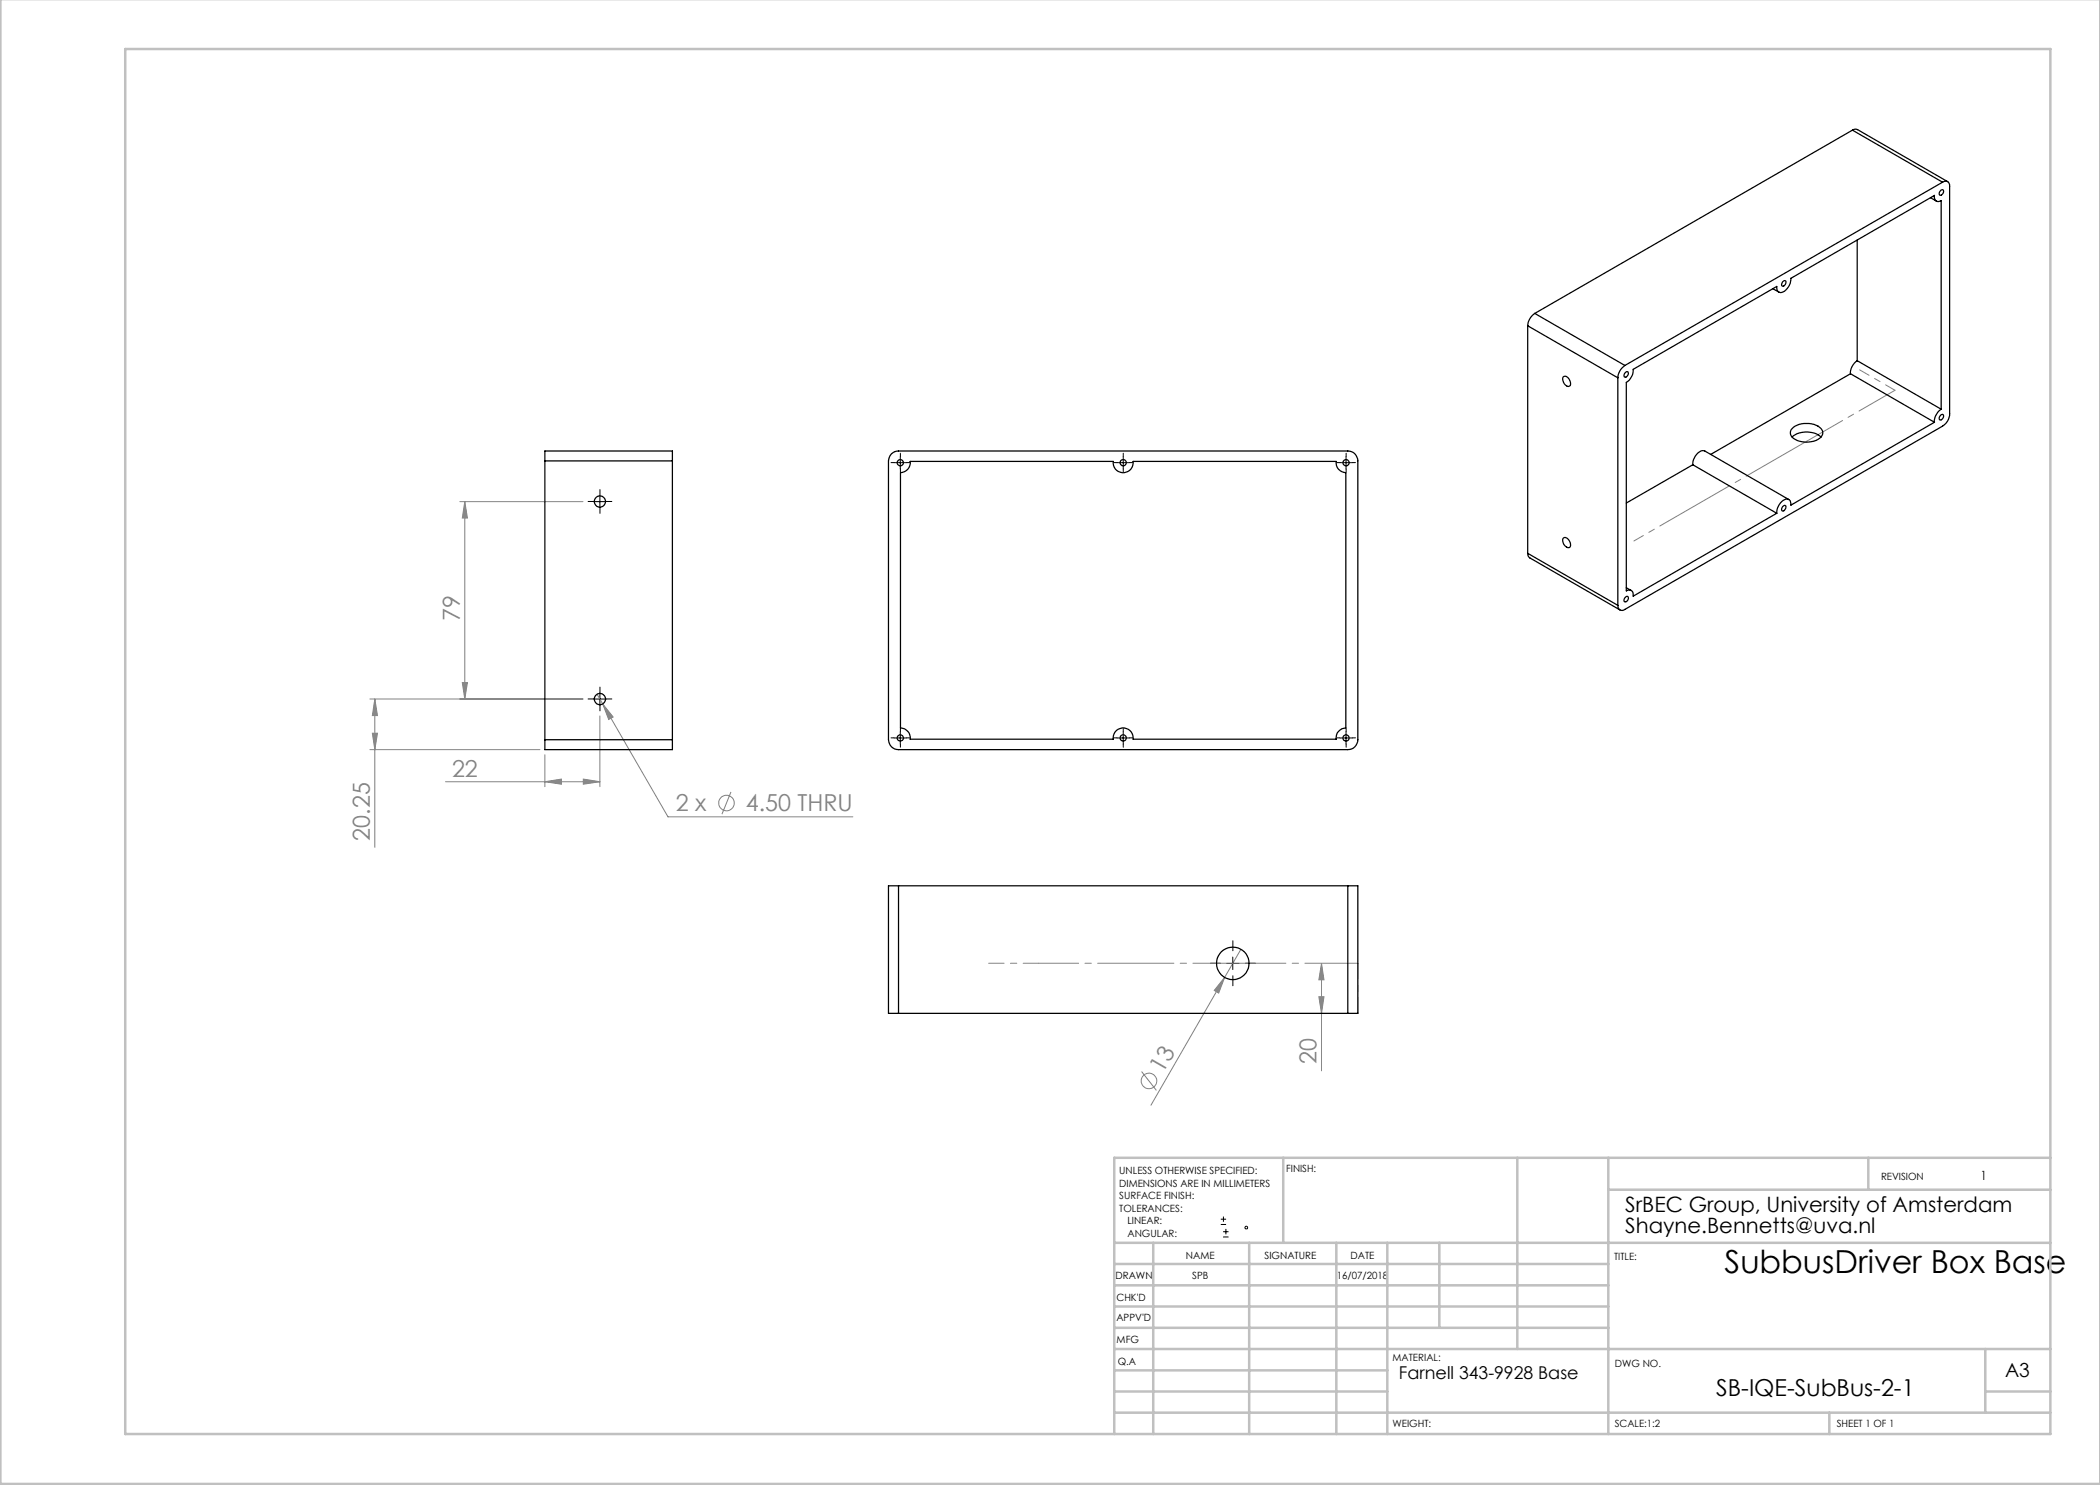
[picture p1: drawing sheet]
<svg xmlns="http://www.w3.org/2000/svg" width="420mm" height="297mm" viewBox="0 0 420 297" stroke-linecap="round" stroke-linejoin="round" font-family="sans-serif">
<g fill="none" stroke="#808080" stroke-width=".2">
<path d="M92 100.3h24.6M93 100.3l.5 3.3h-1zM93 100.3v39.5M74 139.8h42.6M75 139.8l.5 3.3h-1zM75 139.8v29.7M92.5 136.5h1l-.5 3.3zM119.4 138.8l1.1 2M74 149.9h34M74.5 146.6h1l-.5 3.3zM89.1 156.3h30.9M109 156.3l3.3-.5v1z"/>
<path d="M109 151v6.3M116.7 155.8l3.3 .5-3.3 .5zM120 143.2v14.1M120.5 140.8l2.1 2.6-.9 .5zM120.5 140.8l13.1 22.6h37M146.2 158.4l-1.8 4.4M244.9 195.5l-1.2 3.1-.8-.5zM244.9 195.5l-14.7 25.5M248.2 189.9l-3.3 5.6M263.8 199.4h1l-.5 3.3zM264.3 192.7l.5 3.3h-1zM264.3 192.7v21.5"/>
<path d="M228.3 214.3l3 3.8"/>
<circle cx="145.3" cy="160.6" r="1.55"/>
<circle cx="229.8" cy="216.2" r="1.55"/>
</g>
<g fill="none" stroke="#000" stroke-width=".2">
<path d="M120 99.1v2.5M178.8 92.5h2.5M180.1 91.3v2.5M223.4 92.5h2.5M224.6 91.3v2.5M268 92.5h2.5M269.2 91.3v2.5M118.7 100.3h2.5M118.7 139.8h2.5M120 138.6v2.5M178.8 147.6h2.5M180.1 146.3v2.5"/>
<path d="M223.4 147.6h2.5M224.6 146.3v2.5M268 147.6h2.5M269.2 146.3v2.5M245.3 192.7h2.5M246.6 191.4v2.5M244.2 244.9h1M244.2 243.8h1M244.6 247.4h1.1M244.6 246.3h1.1M244.7 243.3v1.1M245.2 245.8v1.1"/>
<circle cx="249.3" cy="245.5" r=".27"/>
</g>
<g fill="none" stroke="#000" stroke-width=".2" stroke-dasharray="15.2 1.3 1.3 1.3">
<path d="M120 99v-1.1M178.8 92.5h-.6M180.1 91.3v-.7M180.1 93.8v.6M181.3 92.5h.7M223.4 92.5h-.6M224.7 91.3v-.7M224.7 93.8v.6M225.9 92.5h.6M268 92.5h-.6M269.2 91.3v-.7M269.2 93.8v.6"/>
<path d="M270.5 92.5h.6M118.7 100.3h-1.1M120 101.5v1.2M121.2 100.3h1.2M118.7 139.8h-1.1M120 138.5v-1.1M121.2 139.8h1.2M120 141v1.2M178.8 147.6h-.6M180.1 146.3v-.6M180.1 148.8v.6M181.3 147.6h.7"/>
<path d="M223.4 147.6h-.6M224.7 146.3v-.6M224.7 148.8v.6M225.9 147.6h.6M268 147.6h-.6M269.2 146.3v-.6M269.2 148.8v.6M270.5 147.6h.6M244.1 192.7h-2M246.6 190.2v-2M246.6 195.2v2M249.1 192.7h2"/>
</g>
<g fill="none" stroke="#c0c0c0" stroke-width=".5">
<path d="M.1 -.1v296.9h419.9M25 9.8h385.1v277h-385.1zM256.6 231.6v17M303.5 231.6v38.2M321.7 231.6v55.2M321.7 237.9h88.4M373.7 231.6v6.3M410.1 231.6h-187.3v55.2M222.8 248.6h187.3M222.8 257.1h98.9M222.8 252.8h98.9M230.6 248.6v38.2"/>
<path d="M249.8 248.6v38.2M267.3 248.6v38.2M277.5 248.6v38.2M287.9 248.6v17M222.8 265.6h98.9M222.8 261.3h98.9M222.8 278.3h54.7M222.8 274.1h54.7M222.8 269.8h187.3M397.1 278.3h13M397.1 269.8v12.7M222.8 282.5h187.3"/>
<path d="M365.9 282.5v4.3"/>
</g>
<path d="M207.7 192.7h-10M271.6 202.7v-10" fill="none" stroke="#808080" stroke-width=".2" stroke-dasharray="15.2 1.3 1.3 1.3" stroke-dashoffset="12.1"/>
<path d="M271.6 192.7h-25" fill="none" stroke="#808080" stroke-width=".2" stroke-dasharray="15.2 1.3 1.3 1.3" stroke-dashoffset="4.6"/>
<path d="M246.6 192.7h-38.9" fill="none" stroke="#808080" stroke-width=".2" stroke-dasharray="15.2 1.3 1.3 1.3" stroke-dashoffset="7.2"/>
<path d="M371.9 74l7.1 4.1M333.9 104.1l-7.1 4.1" fill="none" stroke="#808080" stroke-width=".2" stroke-dasharray="15.2 1.3 1.3 1.3" stroke-dashoffset="13.1"/>
<path d="M379 78.1l-17.7 10.2" fill="none" stroke="#808080" stroke-width=".2" stroke-dasharray="15.2 1.3 1.3 1.3" stroke-dashoffset="6.9"/>
<path d="M361.3 88.3l-27.4 15.8" fill="none" stroke="#808080" stroke-width=".2" stroke-dasharray="15.2 1.3 1.3 1.3" stroke-dashoffset="1.3"/>
<g fill="#808080">
<path d="M244.9 195.5l-1.2 3.1-.8-.5z"/>
<path d="M109 156.3l3.3-.5v1zM116.7 155.8l3.3 .5-3.3 .5zM120.5 140.8l1.2 3.1 .9-.5z"/>
<path d="M74.5 146.6h1l-.5 3.3zM75 139.8l.5 3.3h-1zM92.5 136.5h1l-.5 3.3zM93 100.3l.5 3.3h-1zM263.8 199.4h1l-.5 3.3zM264.3 192.7l.5 3.3h-1z"/>
</g>
<g fill="none" stroke="#000" stroke-width=".25">
<path d="M370.5 26a.93 .93 0 0 1 1-.1l18 10.4M370.5 26l18 10.4M370.5 26l-63.5 36.7M386.1 39.5l1.2 .7M388.2 38l.3-.1a.62 .62 0 0 1 .1 .8 .62 .62 0 0 1-.7 .2v-.5zM388.5 36.4a.85 .85 0 0 1 1-.1 .85 .85 0 0 1 .4 .9v45.6a2.97 2.97 0 0 1-1.4 2.4l-63.5 36.7a.86 .86 0 0 1-1 .1 .86 .86 0 0 1-.4-.9M388.5 36.4l-63.5 36.7M354.6 57.7l1.2 .7M356.5 56.4l.5-.3a.61 .61 0 0 1 .1 .8 .61 .61 0 0 1-.7 .2l-.1-.1zM371.4 48v24.1M305.5 65.2l18.1 10.4M305.5 65.2v45.5"/>
<path d="M307 62.7a3.2 3.2 0 0 0-1.5 2.5M307 62.7l18 10.4M312.7 75.3a1.27 1.27 0 0 1 1.3 1.8 .97 .97 0 0 1-1.4-.8l-.1-.6zM323.6 75.6v45.5M325 73.1a3.2 3.2 0 0 0-1.4 2.5M325.2 74.4l.3-.1a.63 .63 0 0 1 0 .8 .63 .63 0 0 1-.7 .2l.1-.5zM370.1 74.8l-27.9 16.1M370.1 74.8l16.8 9.7M371.4 72.1a3 3 0 0 0-1.3 2.7M371.4 72.1l16.8 9.7M109 92.2v-2h25.5v2M109 92.2h25.5"/>
<path d="M109 92.2v55.8M134.5 92.2v55.8M178.3 90.8a1.91 1.91 0 0 1 1.4-.6h89.9a1.99 1.99 0 0 1 2 2v55.8a1.99 1.99 0 0 1-2 1.9h-89.9a1.99 1.99 0 0 1-2-1.9v-55.8l.2-.8zM182 92.3h40.6a2.01 2.01 0 0 0 2 2.3 2.01 2.01 0 0 0 2-2.3h40.6a2 2 0 0 0 2 2.2v51.1a2 2 0 0 0-2 2.2h-40.6a2.01 2.01 0 0 0-2-2.2 2.01 2.01 0 0 0-2 2.2h-40.6a2 2 0 0 0-1.9-2.2v-51.1a2 2 0 0 0 1.9-2.2zM338.6 93a2.76 2.76 0 0 1 2-2.9l17.2 9.8M338.6 93l-13.3 7.6M338.6 93l16.8 9.7M358.4 87.4a4.6 4.6 0 0 1 5.8 0M358.7 85.5a4.7 4.7 0 0 1 5.5 .2 1.32 1.32 0 0 1-.6 2.2 4.7 4.7 0 0 1-5.2-.5 1.25 1.25 0 0 1 .3-1.9zM386.9 84.5l-28.7 16.5a.93 .93 0 0 0-.4-1.1 .93 .93 0 0 0-1.2 .2 3.2 3.2 0 0 0-1.2 2.6M388.2 83l.3-.1a.62 .62 0 0 1 .1 .7 .62 .62 0 0 1-.7 .3v-.6zM388.2 81.8v-41.7a.88 .88 0 0 1-1.1 0 .88 .88 0 0 1-.2-1l-28.7 16.6a2.83 2.83 0 0 1-2.1 2.8h-.3a.94 .94 0 0 1-.4-1.2l-28.8 16.6a2.96 2.96 0 0 1-1.3 2.6v41.7a.9 .9 0 0 1 1.1 0 .9 .9 0 0 1 .2 1l28.8-16.5"/>
<path d="M388.2 81.8a3 3 0 0 0-1.3 2.7M305.5 110.7l.1 .5 .4 .4 18 10.4M305.5 110.7l18.1 10.4M312.7 107.6a1.07 1.07 0 0 1 1.4 1.1 .57 .57 0 0 1-.2 .8 .57 .57 0 0 1-.8-.2l-.5-.8-.1-.5zM325.2 119.4l.1-.1a.54 .54 0 0 1 .4 .5 .54 .54 0 0 1-.5 .5l-.3 .1-.1-.3 .1-.4zM325.3 117.5l.9 .6M356.5 101.3l.5-.2a.61 .61 0 0 1 .1 .7 .61 .61 0 0 1-.7 .3l-.1-.4zM109 148v1.9h25.5v-1.9M109 148h25.5M179.7 177.2h-2v25.5h2M179.7 177.2v25.5M179.7 177.2h89.9"/>
<path d="M269.6 177.2h2v25.5h-2M269.6 177.2v25.5M179.7 202.7h89.9"/>
<circle cx="180.1" cy="92.5" r=".62"/>
<circle cx="224.6" cy="92.5" r=".63"/>
<circle cx="269.2" cy="92.5" r=".62"/>
<circle cx="120" cy="100.3" r="1.13"/>
<circle cx="120" cy="139.8" r="1.12"/>
<circle cx="180.1" cy="147.6" r=".62"/>
<circle cx="224.6" cy="147.6" r=".63"/>
<circle cx="269.2" cy="147.6" r=".62"/>
<circle cx="246.6" cy="192.7" r="3.2"/>
</g>
<text font-size="6.3" x="344.9" y="254.6">SubbusDriver Box Base</text>
<g font-size="4.7" fill="#808080">
<text x="92" y="124.1" transform="rotate(-90 92 124.1)">79</text>
<text x="90.4" y="155.3">22</text>
<text x="135.2" y="162.3">2 x</text>
<text x="149.2" y="162.3">4.50 THRU</text>
<text x="74" y="168.1" transform="rotate(-90 74 168.1)">20.25</text>
<text x="232.6" y="214.8" transform="rotate(-60 232.6 214.8)">13</text>
<text x="263.3" y="212.9" transform="rotate(-90 263.3 212.9)">20</text>
</g>
<text font-size="4.7" x="343.2" y="279.2">SB-IQE-SubBus-2-1</text>
<g font-size="4.2">
<text x="325.1" y="242.4">SrBEC Group, University of Amsterdam</text>
<text x="325.1" y="246.7">Shayne.Bennetts@uva.nl</text>
</g>
<text font-size="3.9" x="401" y="275.4">A3</text>
<text font-size="3.5" x="279.8" y="275.7">Farnell 343-9928 Base</text>
<text font-size="2.5" x="396.1" y="235.9">1</text>
<g font-size="2">
<text x="223.9" y="234.9">UNLESS OTHERWISE SPECIFIED:</text>
<text x="223.9" y="237.4">DIMENSIONS ARE IN MILLIMETERS</text>
<text x="223.9" y="239.9">SURFACE FINISH:</text>
<text x="257.2" y="234.4">FINISH:</text>
<text x="376.2" y="236">REVISION</text>
<text x="223.9" y="242.4">TOLERANCES:</text>
<text x="225.5" y="244.9">LINEAR:</text>
<text x="225.5" y="247.4">ANGULAR:</text>
<text x="237.2" y="251.8">NAME</text>
<text x="252.9" y="251.7">SIGNATURE</text>
<text x="270.1" y="251.7">DATE</text>
<text x="223.1" y="255.9">DRAWN</text>
<text x="238.4" y="255.9">SPB</text>
<text x="267.4" y="255.7">16/07/2018</text>
<text x="322.8" y="252">TITLE:</text>
<text x="223.3" y="260.1">CHK'D</text>
<text x="223.3" y="264.2">APPV'D</text>
<text x="223.3" y="268.6">MFG</text>
<text x="223.5" y="272.9">Q.A</text>
<text x="278.5" y="272.3">MATERIAL:</text>
<text x="323" y="273.4">DWG NO.</text>
<text x="278.5" y="285.3">WEIGHT:</text>
<text x="323" y="285.4">SCALE:1:2</text>
<text x="367.4" y="285.4">SHEET 1 OF 1</text>
</g>
</svg>
